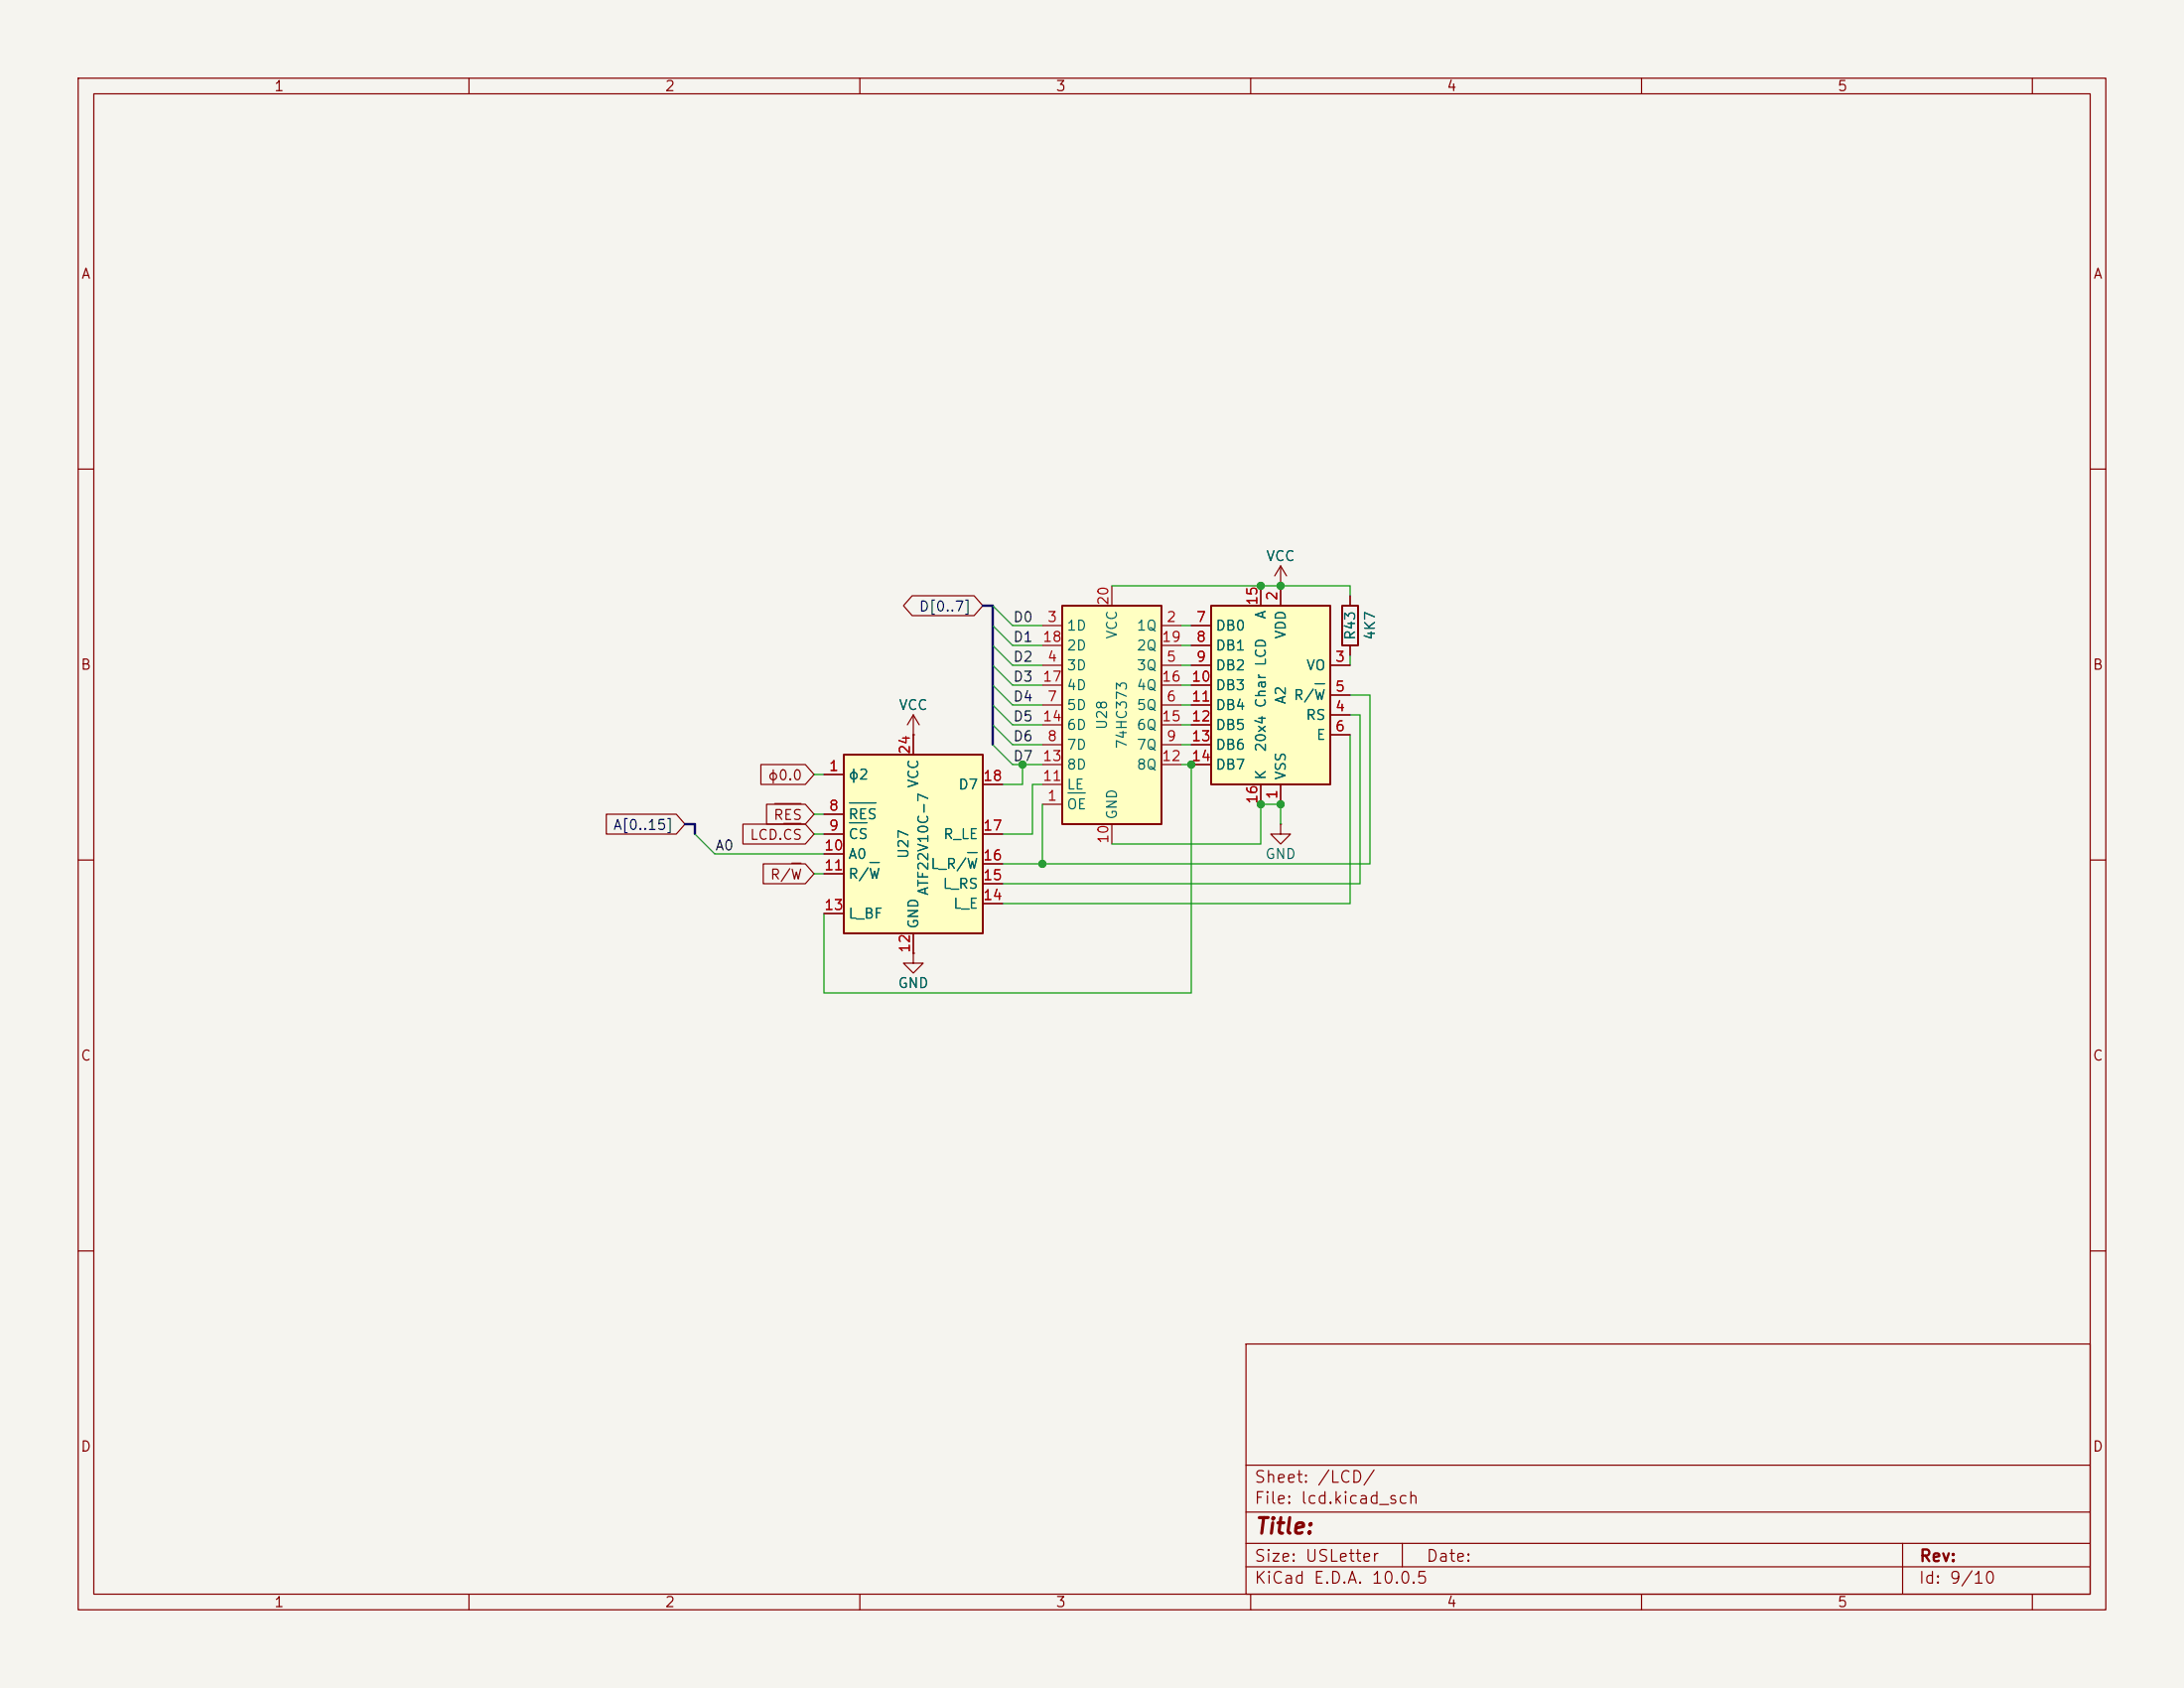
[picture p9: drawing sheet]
(kicad_sch
 (version 20260306)
 (generator "eeschema")
 (generator_version "10.0")
 (paper "USLetter")
 (lib_symbols
  (symbol "74xx:74HC373" (exclude_from_sim no) (in_bom yes) (on_board yes)
   (in_pos_files yes)
   (duplicate_pin_numbers_are_jumpers no)
   (property "Reference" "U28" (at -1.27 0 90) (show_name no) (do_not_autoplace no) (effects (font (size 1.27 1.27))))
   (property "Value" "74HC373" (at 1.27 0 90) (show_name no) (do_not_autoplace no) (effects (font (size 1.27 1.27))))
   (property "Footprint" "" (at 0 0 0) (show_name no) (do_not_autoplace no) (hide yes) (effects (font (size 1.27 1.27))))
   (property "Datasheet" "https://www.ti.com/lit/ds/symlink/cd54hc373.pdf" (at 0 0 0) (show_name no) (do_not_autoplace no) (hide yes) (effects (font (size 1.27 1.27))))
   (property "Description" "8-bit Latch, 3-state outputs" (at 0 0 0) (show_name no) (do_not_autoplace no) (hide yes) (effects (font (size 1.27 1.27))))
   (symbol "74HC373_1_0"
    (pin input line (at -8.89 -11.43 0) (length 2.54) (name "~{OE}" (effects (font (size 1.27 1.27)))) (number "1" (effects (font (size 1.27 1.27)))))
    (pin tri_state line (at 8.89 11.43 180) (length 2.54) (name "1Q" (effects (font (size 1.27 1.27)))) (number "2" (effects (font (size 1.27 1.27)))))
    (pin input line (at -8.89 11.43 0) (length 2.54) (name "1D" (effects (font (size 1.27 1.27)))) (number "3" (effects (font (size 1.27 1.27)))))
    (pin input line (at -8.89 6.35 0) (length 2.54) (name "3D" (effects (font (size 1.27 1.27)))) (number "4" (effects (font (size 1.27 1.27)))))
    (pin tri_state line (at 8.89 6.35 180) (length 2.54) (name "3Q" (effects (font (size 1.27 1.27)))) (number "5" (effects (font (size 1.27 1.27)))))
    (pin tri_state line (at 8.89 1.27 180) (length 2.54) (name "5Q" (effects (font (size 1.27 1.27)))) (number "6" (effects (font (size 1.27 1.27)))))
    (pin input line (at -8.89 1.27 0) (length 2.54) (name "5D" (effects (font (size 1.27 1.27)))) (number "7" (effects (font (size 1.27 1.27)))))
    (pin input line (at -8.89 -3.81 0) (length 2.54) (name "7D" (effects (font (size 1.27 1.27)))) (number "8" (effects (font (size 1.27 1.27)))))
    (pin tri_state line (at 8.89 -3.81 180) (length 2.54) (name "7Q" (effects (font (size 1.27 1.27)))) (number "9" (effects (font (size 1.27 1.27)))))
    (pin power_in line (at 0 -16.51 90) (length 2.54) (name "GND" (effects (font (size 1.27 1.27)))) (number "10" (effects (font (size 1.27 1.27)))))
    (pin input line (at -8.89 -8.89 0) (length 2.54) (name "LE" (effects (font (size 1.27 1.27)))) (number "11" (effects (font (size 1.27 1.27)))))
    (pin tri_state line (at 8.89 -6.35 180) (length 2.54) (name "8Q" (effects (font (size 1.27 1.27)))) (number "12" (effects (font (size 1.27 1.27)))))
    (pin input line (at -8.89 -6.35 0) (length 2.54) (name "8D" (effects (font (size 1.27 1.27)))) (number "13" (effects (font (size 1.27 1.27)))))
    (pin input line (at -8.89 -1.27 0) (length 2.54) (name "6D" (effects (font (size 1.27 1.27)))) (number "14" (effects (font (size 1.27 1.27)))))
    (pin tri_state line (at 8.89 -1.27 180) (length 2.54) (name "6Q" (effects (font (size 1.27 1.27)))) (number "15" (effects (font (size 1.27 1.27)))))
    (pin tri_state line (at 8.89 3.81 180) (length 2.54) (name "4Q" (effects (font (size 1.27 1.27)))) (number "16" (effects (font (size 1.27 1.27)))))
    (pin input line (at -8.89 3.81 0) (length 2.54) (name "4D" (effects (font (size 1.27 1.27)))) (number "17" (effects (font (size 1.27 1.27)))))
    (pin input line (at -8.89 8.89 0) (length 2.54) (name "2D" (effects (font (size 1.27 1.27)))) (number "18" (effects (font (size 1.27 1.27)))))
    (pin tri_state line (at 8.89 8.89 180) (length 2.54) (name "2Q" (effects (font (size 1.27 1.27)))) (number "19" (effects (font (size 1.27 1.27)))))
    (pin power_in line (at 0 16.51 270) (length 2.54) (name "VCC" (effects (font (size 1.27 1.27)))) (number "20" (effects (font (size 1.27 1.27))))))
   (symbol "74HC373_1_1"
    (rectangle (start -6.35 13.97) (end 6.35 -13.97) (stroke (width 0.254) (type default)) (fill (type background))))
   (embedded_fonts no))
  (symbol "Device:R"
   (pin_numbers (hide yes))
   (pin_names
    (offset 0)) (exclude_from_sim no) (in_bom yes) (on_board yes)
   (in_pos_files yes)
   (duplicate_pin_numbers_are_jumpers no)
   (property "Reference" "R" (at 2.032 0 90) (show_name no) (do_not_autoplace no) (effects (font (size 1.27 1.27))))
   (property "Value" "R" (at 0 0 90) (show_name no) (do_not_autoplace no) (effects (font (size 1.27 1.27))))
   (property "Footprint" "" (at -1.778 0 90) (show_name no) (do_not_autoplace no) (hide yes) (effects (font (size 1.27 1.27))))
   (property "Datasheet" "" (at 0 0 0) (show_name no) (do_not_autoplace no) (hide yes) (effects (font (size 1.27 1.27))))
   (property "Description" "Resistor" (at 0 0 0) (show_name no) (do_not_autoplace no) (hide yes) (effects (font (size 1.27 1.27))))
   (symbol "R_0_1"
    (rectangle (start -1.016 -2.54) (end 1.016 2.54) (stroke (width 0.254) (type default)) (fill (type none))))
   (symbol "R_1_1"
    (pin passive line (at 0 3.81 270) (length 1.27) (name "" (effects (font (size 1.27 1.27)))) (number "1" (effects (font (size 1.27 1.27)))))
    (pin passive line (at 0 -3.81 90) (length 1.27) (name "" (effects (font (size 1.27 1.27)))) (number "2" (effects (font (size 1.27 1.27))))))
   (embedded_fonts no))
  (symbol "Display_Character:NHD-0420H1Z" (exclude_from_sim no) (in_bom yes) (on_board yes)
   (in_pos_files yes)
   (duplicate_pin_numbers_are_jumpers no)
   (property "Reference" "A3" (at -1.27 0 90) (show_name no) (do_not_autoplace no) (effects (font (size 1.27 1.27))))
   (property "Value" "20x4 Char LCD" (at 1.27 0 90) (show_name no) (do_not_autoplace no) (effects (font (size 1.27 1.27))))
   (property "Footprint" "Display:NHD-0420H1Z" (at 0 -22.86 0) (show_name no) (do_not_autoplace no) (hide yes) (effects (font (size 1.27 1.27))))
   (property "Datasheet" "http://www.newhavendisplay.com/specs/NHD-0420H1Z-FSW-GBW-33V3.pdf" (at 2.54 -2.54 0) (show_name no) (do_not_autoplace no) (hide yes) (effects (font (size 1.27 1.27))))
   (property "Description" "LCD 20x4 Alphanumeric 16pin Blue/White/Green Backlight, 8bit parallel, 3.3V VDD" (at 0 0 0) (show_name no) (do_not_autoplace no) (hide yes) (effects (font (size 1.27 1.27))))
   (symbol "NHD-0420H1Z_0_1"
    (rectangle (start -7.62 11.43) (end 7.62 -11.43) (stroke (width 0.254) (type default)) (fill (type background))))
   (symbol "NHD-0420H1Z_1_1"
    (pin power_in line (at -1.27 -13.97 90) (length 2.54) (name "VSS" (effects (font (size 1.27 1.27)))) (number "1" (effects (font (size 1.27 1.27)))))
    (pin power_in line (at -1.27 13.97 270) (length 2.54) (name "VDD" (effects (font (size 1.27 1.27)))) (number "2" (effects (font (size 1.27 1.27)))))
    (pin passive line (at -10.16 3.81 0) (length 2.54) (name "VO" (effects (font (size 1.27 1.27)))) (number "3" (effects (font (size 1.27 1.27)))))
    (pin input line (at -10.16 -2.54 0) (length 2.54) (name "RS" (effects (font (size 1.27 1.27)))) (number "4" (effects (font (size 1.27 1.27)))))
    (pin input line (at -10.16 0 0) (length 2.54) (name "R/~{W}" (effects (font (size 1.27 1.27)))) (number "5" (effects (font (size 1.27 1.27)))))
    (pin input line (at -10.16 -5.08 0) (length 2.54) (name "E" (effects (font (size 1.27 1.27)))) (number "6" (effects (font (size 1.27 1.27)))))
    (pin bidirectional line (at 10.16 8.89 180) (length 2.54) (name "DB0" (effects (font (size 1.27 1.27)))) (number "7" (effects (font (size 1.27 1.27)))))
    (pin bidirectional line (at 10.16 6.35 180) (length 2.54) (name "DB1" (effects (font (size 1.27 1.27)))) (number "8" (effects (font (size 1.27 1.27)))))
    (pin bidirectional line (at 10.16 3.81 180) (length 2.54) (name "DB2" (effects (font (size 1.27 1.27)))) (number "9" (effects (font (size 1.27 1.27)))))
    (pin bidirectional line (at 10.16 1.27 180) (length 2.54) (name "DB3" (effects (font (size 1.27 1.27)))) (number "10" (effects (font (size 1.27 1.27)))))
    (pin bidirectional line (at 10.16 -1.27 180) (length 2.54) (name "DB4" (effects (font (size 1.27 1.27)))) (number "11" (effects (font (size 1.27 1.27)))))
    (pin bidirectional line (at 10.16 -3.81 180) (length 2.54) (name "DB5" (effects (font (size 1.27 1.27)))) (number "12" (effects (font (size 1.27 1.27)))))
    (pin bidirectional line (at 10.16 -6.35 180) (length 2.54) (name "DB6" (effects (font (size 1.27 1.27)))) (number "13" (effects (font (size 1.27 1.27)))))
    (pin bidirectional line (at 10.16 -8.89 180) (length 2.54) (name "DB7" (effects (font (size 1.27 1.27)))) (number "14" (effects (font (size 1.27 1.27)))))
    (pin power_in line (at 1.27 13.97 270) (length 2.54) (name "A" (effects (font (size 1.27 1.27)))) (number "15" (effects (font (size 1.27 1.27)))))
    (pin power_in line (at 1.27 -13.97 90) (length 2.54) (name "K" (effects (font (size 1.27 1.27)))) (number "16" (effects (font (size 1.27 1.27))))))
   (embedded_fonts no))
  (symbol "Logic_Programmable:PEEL22CV10AP" (exclude_from_sim no) (in_bom yes) (on_board yes)
   (in_pos_files yes)
   (duplicate_pin_numbers_are_jumpers no)
   (property "Reference" "U27" (at -1.27 0 90) (show_name no) (do_not_autoplace no) (effects (font (size 1.27 1.27))))
   (property "Value" "ATF22V10C-7" (at 1.27 0 90) (show_name no) (do_not_autoplace no) (effects (font (size 1.27 1.27))))
   (property "Footprint" "Package_DIP:DIP-24_W7.62mm" (at 0 0 0) (show_name no) (do_not_autoplace no) (hide yes) (effects (font (size 1.27 1.27))))
   (property "Datasheet" "https://ww1.microchip.com/downloads/en/DeviceDoc/doc0735.pdf" (at 0 0 0) (show_name no) (do_not_autoplace no) (hide yes) (effects (font (size 1.27 1.27))))
   (property "Description" "Atmel High-performance Electrically Erasable Programmable Logic Device" (at 0 0 0) (show_name no) (do_not_autoplace no) (hide yes) (effects (font (size 1.27 1.27))))
   (symbol "PEEL22CV10AP_1_0"
    (pin power_in line (at 0 -13.97 90) (length 2.54) (name "GND" (effects (font (size 1.27 1.27)))) (number "12" (effects (font (size 1.27 1.27)))))
    (pin power_in line (at 0 13.97 270) (length 2.54) (name "VCC" (effects (font (size 1.27 1.27)))) (number "24" (effects (font (size 1.27 1.27))))))
   (symbol "PEEL22CV10AP_1_1"
    (rectangle (start -8.89 11.43) (end 8.89 -11.43) (stroke (width 0.254) (type default)) (fill (type background)))
    (pin input line (at -11.43 8.89 0) (length 2.54) (name "ϕ2" (effects (font (size 1.27 1.27)))) (number "1" (effects (font (size 1.27 1.27)))))
    (pin no_connect line (at -11.43 6.35 0) (length 2.54) (hide yes) (name "" (effects (font (size 1.27 1.27)))) (number "2" (effects (font (size 1.27 1.27)))))
    (pin no_connect line (at -11.43 -15.24 0) (length 2.54) (hide yes) (name "NC3" (effects (font (size 1.27 1.27)))) (number "3" (effects (font (size 1.27 1.27)))))
    (pin no_connect line (at -11.43 -17.78 0) (length 2.54) (hide yes) (name "NC4" (effects (font (size 1.27 1.27)))) (number "4" (effects (font (size 1.27 1.27)))))
    (pin no_connect line (at -11.43 -20.32 0) (length 2.54) (hide yes) (name "NC5" (effects (font (size 1.27 1.27)))) (number "5" (effects (font (size 1.27 1.27)))))
    (pin no_connect line (at -11.43 -22.86 0) (length 2.54) (hide yes) (name "NC6" (effects (font (size 1.27 1.27)))) (number "6" (effects (font (size 1.27 1.27)))))
    (pin no_connect line (at -11.43 -12.7 0) (length 2.54) (hide yes) (name "NC7" (effects (font (size 1.27 1.27)))) (number "7" (effects (font (size 1.27 1.27)))))
    (pin input line (at -11.43 3.81 0) (length 2.54) (name "~{RES}" (effects (font (size 1.27 1.27)))) (number "8" (effects (font (size 1.27 1.27)))))
    (pin input line (at -11.43 1.27 0) (length 2.54) (name "~{CS}" (effects (font (size 1.27 1.27)))) (number "9" (effects (font (size 1.27 1.27)))))
    (pin input line (at -11.43 -1.27 0) (length 2.54) (name "A0" (effects (font (size 1.27 1.27)))) (number "10" (effects (font (size 1.27 1.27)))))
    (pin input line (at -11.43 -3.81 0) (length 2.54) (name "R/~{W}" (effects (font (size 1.27 1.27)))) (number "11" (effects (font (size 1.27 1.27)))))
    (pin input line (at -11.43 -8.89 0) (length 2.54) (name "L_BF" (effects (font (size 1.27 1.27)))) (number "13" (effects (font (size 1.27 1.27)))))
    (pin output line (at 11.43 -7.62 180) (length 2.54) (name "L_E" (effects (font (size 1.27 1.27)))) (number "14" (effects (font (size 1.27 1.27)))))
    (pin output line (at 11.43 -5.08 180) (length 2.54) (name "L_RS" (effects (font (size 1.27 1.27)))) (number "15" (effects (font (size 1.27 1.27)))))
    (pin output line (at 11.43 -2.54 180) (length 2.54) (name "L_R/~{W}" (effects (font (size 1.27 1.27)))) (number "16" (effects (font (size 1.27 1.27)))))
    (pin output line (at 11.43 1.27 180) (length 2.54) (name "R_LE" (effects (font (size 1.27 1.27)))) (number "17" (effects (font (size 1.27 1.27)))))
    (pin tri_state line (at 11.43 7.62 180) (length 2.54) (name "D7" (effects (font (size 1.27 1.27)))) (number "18" (effects (font (size 1.27 1.27)))))
    (pin no_connect line (at 11.43 -20.32 180) (length 2.54) (hide yes) (name "IO19" (effects (font (size 1.27 1.27)))) (number "19" (effects (font (size 1.27 1.27)))))
    (pin no_connect line (at 11.43 -22.86 180) (length 2.54) (hide yes) (name "IO18" (effects (font (size 1.27 1.27)))) (number "20" (effects (font (size 1.27 1.27)))))
    (pin no_connect line (at 11.43 -15.24 180) (length 2.54) (hide yes) (name "IO21" (effects (font (size 1.27 1.27)))) (number "21" (effects (font (size 1.27 1.27)))))
    (pin no_connect line (at 11.43 -12.7 180) (length 2.54) (hide yes) (name "IO22" (effects (font (size 1.27 1.27)))) (number "22" (effects (font (size 1.27 1.27)))))
    (pin no_connect line (at 11.43 -17.78 180) (length 2.54) (hide yes) (name "IO20" (effects (font (size 1.27 1.27)))) (number "23" (effects (font (size 1.27 1.27))))))
   (embedded_fonts no))
  (symbol "power:GND"
   (power global)
   (pin_numbers (hide yes))
   (pin_names
    (offset 0) (hide yes)) (exclude_from_sim no) (in_bom yes) (on_board yes)
   (in_pos_files yes)
   (duplicate_pin_numbers_are_jumpers no)
   (property "Reference" "#PWR" (at 0 -6.35 0) (show_name no) (do_not_autoplace no) (hide yes) (effects (font (size 1.27 1.27))))
   (property "Value" "GND" (at 0 -3.81 0) (show_name no) (do_not_autoplace no) (effects (font (size 1.27 1.27))))
   (property "Footprint" "" (at 0 0 0) (show_name no) (do_not_autoplace no) (hide yes) (effects (font (size 1.27 1.27))))
   (property "Datasheet" "" (at 0 0 0) (show_name no) (do_not_autoplace no) (hide yes) (effects (font (size 1.27 1.27))))
   (property "Description" "Power symbol creates a global label with name \"GND\" , ground" (at 0 0 0) (show_name no) (do_not_autoplace no) (hide yes) (effects (font (size 1.27 1.27))))
   (symbol "GND_0_1"
    (polyline (pts (xy 0 0) (xy 0 -1.27) (xy 1.27 -1.27) (xy 0 -2.54) (xy -1.27 -1.27) (xy 0 -1.27)) (stroke (width 0) (type default)) (fill (type none))))
   (symbol "GND_1_1"
    (pin power_in line (at 0 0 270) (length 0) (name "" (effects (font (size 1.27 1.27)))) (number "1" (effects (font (size 1.27 1.27))))))
   (embedded_fonts no))
  (symbol "power:VCC"
   (power global)
   (pin_numbers (hide yes))
   (pin_names
    (offset 0) (hide yes)) (exclude_from_sim no) (in_bom yes) (on_board yes)
   (in_pos_files yes)
   (duplicate_pin_numbers_are_jumpers no)
   (property "Reference" "#PWR" (at 0 -3.81 0) (show_name no) (do_not_autoplace no) (hide yes) (effects (font (size 1.27 1.27))))
   (property "Value" "VCC" (at 0 3.556 0) (show_name no) (do_not_autoplace no) (effects (font (size 1.27 1.27))))
   (property "Footprint" "" (at 0 0 0) (show_name no) (do_not_autoplace no) (hide yes) (effects (font (size 1.27 1.27))))
   (property "Datasheet" "" (at 0 0 0) (show_name no) (do_not_autoplace no) (hide yes) (effects (font (size 1.27 1.27))))
   (property "Description" "Power symbol creates a global label with name \"VCC\"" (at 0 0 0) (show_name no) (do_not_autoplace no) (hide yes) (effects (font (size 1.27 1.27))))
   (symbol "VCC_0_1"
    (polyline (pts (xy -0.762 1.27) (xy 0 2.54)) (stroke (width 0) (type default)) (fill (type none)))
    (polyline (pts (xy 0 2.54) (xy 0.762 1.27)) (stroke (width 0) (type default)) (fill (type none)))
    (polyline (pts (xy 0 0) (xy 0 2.54)) (stroke (width 0) (type default)) (fill (type none))))
   (symbol "VCC_1_1"
    (pin power_in line (at 0 0 90) (length 0) (name "" (effects (font (size 1.27 1.27)))) (number "1" (effects (font (size 1.27 1.27))))))
   (embedded_fonts no)))
 (junction
  (at 152.4 97.79)
  (diameter 0)
  (color 0 0 0 0))
 (junction
  (at 161.29 74.93)
  (diameter 0)
  (color 0 0 0 0))
 (junction
  (at 161.29 102.87)
  (diameter 0)
  (color 0 0 0 0))
 (junction
  (at 163.83 74.93)
  (diameter 0)
  (color 0 0 0 0))
 (junction
  (at 130.81 97.79)
  (diameter 0)
  (color 0 0 0 0))
 (junction
  (at 133.35 110.49)
  (diameter 0)
  (color 0 0 0 0))
 (junction
  (at 163.83 102.87)
  (diameter 0)
  (color 0 0 0 0))
 (bus_entry
  (at 88.9 106.68)
  (size 2.54 2.54)
  (stroke (width 0) (type default)))
 (bus_entry
  (at 127 90.17)
  (size 2.54 2.54)
  (stroke (width 0) (type default)))
 (bus_entry
  (at 127 92.71)
  (size 2.54 2.54)
  (stroke (width 0) (type default)))
 (bus_entry
  (at 127 95.25)
  (size 2.54 2.54)
  (stroke (width 0) (type default)))
 (bus_entry
  (at 127 77.47)
  (size 2.54 2.54)
  (stroke (width 0) (type default)))
 (bus_entry
  (at 127 85.09)
  (size 2.54 2.54)
  (stroke (width 0) (type default)))
 (bus_entry
  (at 127 87.63)
  (size 2.54 2.54)
  (stroke (width 0) (type default)))
 (bus_entry
  (at 127 82.55)
  (size 2.54 2.54)
  (stroke (width 0) (type default)))
 (bus_entry
  (at 127 80.01)
  (size 2.54 2.54)
  (stroke (width 0) (type default)))
 (wire
  (pts (xy 163.83 105.41) (xy 163.83 102.87))
  (stroke (width 0) (type default)))
 (wire
  (pts (xy 128.27 110.49) (xy 133.35 110.49))
  (stroke (width 0) (type default)))
 (wire
  (pts (xy 129.54 95.25) (xy 133.35 95.25))
  (stroke (width 0) (type default)))
 (wire
  (pts (xy 175.26 88.9) (xy 175.26 110.49))
  (stroke (width 0) (type default)))
 (wire
  (pts (xy 129.54 82.55) (xy 133.35 82.55))
  (stroke (width 0) (type default)))
 (bus
  (pts (xy 88.9 105.41) (xy 88.9 106.68))
  (stroke (width 0) (type default)))
 (wire
  (pts (xy 142.24 74.93) (xy 161.29 74.93))
  (stroke (width 0) (type default)))
 (wire
  (pts (xy 105.41 127) (xy 152.4 127))
  (stroke (width 0) (type default)))
 (wire
  (pts (xy 91.44 109.22) (xy 105.41 109.22))
  (stroke (width 0) (type default)))
 (wire
  (pts (xy 172.72 76.2) (xy 172.72 74.93))
  (stroke (width 0) (type default)))
 (wire
  (pts (xy 172.72 74.93) (xy 163.83 74.93))
  (stroke (width 0) (type default)))
 (wire
  (pts (xy 151.13 82.55) (xy 152.4 82.55))
  (stroke (width 0) (type default)))
 (wire
  (pts (xy 151.13 80.01) (xy 152.4 80.01))
  (stroke (width 0) (type default)))
 (wire
  (pts (xy 172.72 91.44) (xy 173.99 91.44))
  (stroke (width 0) (type default)))
 (wire
  (pts (xy 142.24 107.95) (xy 161.29 107.95))
  (stroke (width 0) (type default)))
 (bus
  (pts (xy 127 77.47) (xy 127 95.25))
  (stroke (width 0) (type default)))
 (wire
  (pts (xy 128.27 100.33) (xy 130.81 100.33))
  (stroke (width 0) (type default)))
 (wire
  (pts (xy 128.27 106.68) (xy 132.08 106.68))
  (stroke (width 0) (type default)))
 (bus
  (pts (xy 125.73 77.47) (xy 127 77.47))
  (stroke (width 0) (type default)))
 (wire
  (pts (xy 104.14 111.76) (xy 105.41 111.76))
  (stroke (width 0) (type default)))
 (wire
  (pts (xy 129.54 97.79) (xy 130.81 97.79))
  (stroke (width 0) (type default)))
 (wire
  (pts (xy 133.35 110.49) (xy 175.26 110.49))
  (stroke (width 0) (type default)))
 (wire
  (pts (xy 130.81 97.79) (xy 133.35 97.79))
  (stroke (width 0) (type default)))
 (wire
  (pts (xy 129.54 80.01) (xy 133.35 80.01))
  (stroke (width 0) (type default)))
 (wire
  (pts (xy 172.72 88.9) (xy 175.26 88.9))
  (stroke (width 0) (type default)))
 (wire
  (pts (xy 104.14 104.14) (xy 105.41 104.14))
  (stroke (width 0) (type default)))
 (wire
  (pts (xy 161.29 107.95) (xy 161.29 102.87))
  (stroke (width 0) (type default)))
 (wire
  (pts (xy 151.13 90.17) (xy 152.4 90.17))
  (stroke (width 0) (type default)))
 (bus
  (pts (xy 87.63 105.41) (xy 88.9 105.41))
  (stroke (width 0) (type default)))
 (wire
  (pts (xy 151.13 85.09) (xy 152.4 85.09))
  (stroke (width 0) (type default)))
 (wire
  (pts (xy 105.41 127) (xy 105.41 116.84))
  (stroke (width 0) (type default)))
 (wire
  (pts (xy 151.13 97.79) (xy 152.4 97.79))
  (stroke (width 0) (type default)))
 (wire
  (pts (xy 104.14 99.06) (xy 105.41 99.06))
  (stroke (width 0) (type default)))
 (wire
  (pts (xy 133.35 100.33) (xy 132.08 100.33))
  (stroke (width 0) (type default)))
 (wire
  (pts (xy 151.13 87.63) (xy 152.4 87.63))
  (stroke (width 0) (type default)))
 (wire
  (pts (xy 104.14 106.68) (xy 105.41 106.68))
  (stroke (width 0) (type default)))
 (wire
  (pts (xy 172.72 93.98) (xy 172.72 115.57))
  (stroke (width 0) (type default)))
 (wire
  (pts (xy 161.29 74.93) (xy 163.83 74.93))
  (stroke (width 0) (type default)))
 (wire
  (pts (xy 161.29 102.87) (xy 163.83 102.87))
  (stroke (width 0) (type default)))
 (wire
  (pts (xy 172.72 83.82) (xy 172.72 85.09))
  (stroke (width 0) (type default)))
 (wire
  (pts (xy 151.13 95.25) (xy 152.4 95.25))
  (stroke (width 0) (type default)))
 (wire
  (pts (xy 152.4 97.79) (xy 152.4 127))
  (stroke (width 0) (type default)))
 (wire
  (pts (xy 128.27 115.57) (xy 172.72 115.57))
  (stroke (width 0) (type default)))
 (wire
  (pts (xy 129.54 90.17) (xy 133.35 90.17))
  (stroke (width 0) (type default)))
 (wire
  (pts (xy 133.35 102.87) (xy 133.35 110.49))
  (stroke (width 0) (type default)))
 (wire
  (pts (xy 128.27 113.03) (xy 173.99 113.03))
  (stroke (width 0) (type default)))
 (wire
  (pts (xy 129.54 87.63) (xy 133.35 87.63))
  (stroke (width 0) (type default)))
 (wire
  (pts (xy 132.08 100.33) (xy 132.08 106.68))
  (stroke (width 0) (type default)))
 (wire
  (pts (xy 173.99 91.44) (xy 173.99 113.03))
  (stroke (width 0) (type default)))
 (wire
  (pts (xy 129.54 92.71) (xy 133.35 92.71))
  (stroke (width 0) (type default)))
 (wire
  (pts (xy 129.54 85.09) (xy 133.35 85.09))
  (stroke (width 0) (type default)))
 (wire
  (pts (xy 151.13 92.71) (xy 152.4 92.71))
  (stroke (width 0) (type default)))
 (wire
  (pts (xy 130.81 100.33) (xy 130.81 97.79))
  (stroke (width 0) (type default)))
 (label "D0"
  (at 129.54 80.01 0)
  (effects (font (size 1.27 1.27)) (justify left bottom)))
 (label "D2"
  (at 129.54 85.09 0)
  (effects (font (size 1.27 1.27)) (justify left bottom)))
 (label "D7"
  (at 129.54 97.79 0)
  (effects (font (size 1.27 1.27)) (justify left bottom)))
 (label "D5"
  (at 129.54 92.71 0)
  (effects (font (size 1.27 1.27)) (justify left bottom)))
 (label "D1"
  (at 129.54 82.55 0)
  (effects (font (size 1.27 1.27)) (justify left bottom)))
 (label "A0"
  (at 91.44 109.22 0)
  (effects (font (size 1.27 1.27)) (justify left bottom)))
 (label "D3"
  (at 129.54 87.63 0)
  (effects (font (size 1.27 1.27)) (justify left bottom)))
 (label "D6"
  (at 129.54 95.25 0)
  (effects (font (size 1.27 1.27)) (justify left bottom)))
 (label "D4"
  (at 129.54 90.17 0)
  (effects (font (size 1.27 1.27)) (justify left bottom)))
 (global_label "R{slash}~{W}"
  (shape input)
  (at 104.14 111.76 180)
  (fields_autoplaced yes)
  (effects (font (size 1.27 1.27)) (justify right))
  (property "Intersheetrefs" "${INTERSHEET_REFS}" (at 97.1029 111.76 0) (hide yes) (show_name no) (do_not_autoplace no) (effects (font (size 1.27 1.27)) (justify right))))
 (global_label "D[0..7]"
  (shape bidirectional)
  (at 125.73 77.47 180)
  (fields_autoplaced yes)
  (effects (font (size 1.27 1.27)) (justify right))
  (property "Intersheetrefs" "${INTERSHEET_REFS}" (at 115.0415 77.47 0) (hide yes) (show_name no) (do_not_autoplace no) (effects (font (size 1.27 1.27)) (justify right))))
 (global_label "A[0..15]"
  (shape input)
  (at 87.63 105.41 180)
  (fields_autoplaced yes)
  (effects (font (size 1.27 1.27)) (justify right))
  (property "Intersheetrefs" "${INTERSHEET_REFS}" (at 77.0247 105.41 0) (hide yes) (show_name no) (do_not_autoplace no) (effects (font (size 1.27 1.27)) (justify right))))
 (global_label "ϕ0.0"
  (shape input)
  (at 104.14 99.06 180)
  (fields_autoplaced yes)
  (effects (font (size 1.27 1.27)) (justify right))
  (property "Intersheetrefs" "${INTERSHEET_REFS}" (at 96.8005 99.06 0) (hide yes) (show_name no) (do_not_autoplace no) (effects (font (size 1.27 1.27)) (justify right))))
 (global_label "LCD.~{CS}"
  (shape input)
  (at 104.14 106.68 180)
  (fields_autoplaced yes)
  (effects (font (size 1.27 1.27)) (justify right))
  (property "Intersheetrefs" "${INTERSHEET_REFS}" (at 94.5024 106.68 0) (hide yes) (show_name no) (do_not_autoplace no) (effects (font (size 1.27 1.27)) (justify right))))
 (global_label "~{RES}"
  (shape input)
  (at 104.14 104.14 180)
  (fields_autoplaced yes)
  (effects (font (size 1.27 1.27)) (justify right))
  (property "Intersheetrefs" "${INTERSHEET_REFS}" (at 97.5263 104.14 0) (hide yes) (show_name no) (do_not_autoplace no) (effects (font (size 1.27 1.27)) (justify right))))
 (symbol
  (lib_id "power:GND")
  (at 116.84 121.92 0)
  (unit 1)
  (body_style 1)
  (exclude_from_sim no)
  (in_bom yes)
  (on_board yes)
  (in_pos_files yes)
  (dnp no)
  (property "Reference" "#PWR067" (at 116.84 128.27 0) (hide yes) (show_name no) (do_not_autoplace no) (effects (font (size 1.27 1.27))))
  (property "Value" "GND" (at 116.84 125.73 0) (show_name no) (do_not_autoplace no) (effects (font (size 1.27 1.27))))
  (property "Footprint" "" (at 116.84 121.92 0) (hide yes) (show_name no) (do_not_autoplace no) (effects (font (size 1.27 1.27))))
  (property "Datasheet" "" (at 116.84 121.92 0) (hide yes) (show_name no) (do_not_autoplace no) (effects (font (size 1.27 1.27))))
  (property "Description" "Power symbol creates a global label with name \"GND\" , ground" (at 116.84 121.92 0) (hide yes) (show_name no) (do_not_autoplace no) (effects (font (size 1.27 1.27))))
  (pin "1"))
 (symbol
  (lib_id "Logic_Programmable:PEEL22CV10AP")
  (at 116.84 107.95 0)
  (unit 1)
  (body_style 1)
  (exclude_from_sim no)
  (in_bom yes)
  (on_board yes)
  (in_pos_files yes)
  (dnp no)
  (property "Reference" "U27" (at 115.57 107.95 90) (show_name no) (do_not_autoplace no) (effects (font (size 1.27 1.27))))
  (property "Value" "ATF22V10C-7" (at 118.11 107.95 90) (show_name no) (do_not_autoplace no) (effects (font (size 1.27 1.27))))
  (property "Footprint" "Package_DIP:DIP-24_W7.62mm" (at 116.84 107.95 0) (hide yes) (show_name no) (do_not_autoplace no) (effects (font (size 1.27 1.27))))
  (property "Datasheet" "https://ww1.microchip.com/downloads/en/DeviceDoc/doc0735.pdf" (at 116.84 107.95 0) (hide yes) (show_name no) (do_not_autoplace no) (effects (font (size 1.27 1.27))))
  (property "Description" "Atmel High-performance Electrically Erasable Programmable Logic Device" (at 116.84 107.95 0) (hide yes) (show_name no) (do_not_autoplace no) (effects (font (size 1.27 1.27))))
  (pin "4")
  (pin "21")
  (pin "11")
  (pin "1")
  (pin "2")
  (pin "5")
  (pin "9")
  (pin "10")
  (pin "6")
  (pin "19")
  (pin "8")
  (pin "24")
  (pin "15")
  (pin "16")
  (pin "7")
  (pin "22")
  (pin "13")
  (pin "18")
  (pin "23")
  (pin "14")
  (pin "12")
  (pin "17")
  (pin "20")
  (pin "3"))
 (symbol
  (lib_id "Device:R")
  (at 172.72 80.01 0)
  (unit 1)
  (body_style 1)
  (exclude_from_sim no)
  (in_bom yes)
  (on_board yes)
  (in_pos_files yes)
  (dnp no)
  (property "Reference" "R43" (at 172.72 80.01 90) (show_name no) (do_not_autoplace no) (effects (font (size 1.27 1.27))))
  (property "Value" "4K7" (at 175.26 80.01 90) (show_name no) (do_not_autoplace no) (effects (font (size 1.27 1.27))))
  (property "Footprint" "" (at 170.942 80.01 90) (hide yes) (show_name no) (do_not_autoplace no) (effects (font (size 1.27 1.27))))
  (property "Datasheet" "" (at 172.72 80.01 0) (hide yes) (show_name no) (do_not_autoplace no) (effects (font (size 1.27 1.27))))
  (property "Description" "Resistor" (at 172.72 80.01 0) (hide yes) (show_name no) (do_not_autoplace no) (effects (font (size 1.27 1.27))))
  (pin "2")
  (pin "1"))
 (symbol
  (lib_id "Display_Character:NHD-0420H1Z")
  (at 162.56 88.9 0)
  (mirror y)
  (unit 1)
  (body_style 1)
  (exclude_from_sim no)
  (in_bom yes)
  (on_board yes)
  (in_pos_files yes)
  (dnp no)
  (property "Reference" "A2" (at 163.83 88.9 90) (show_name no) (do_not_autoplace no) (effects (font (size 1.27 1.27))))
  (property "Value" "20x4 Char LCD" (at 161.29 88.9 90) (show_name no) (do_not_autoplace no) (effects (font (size 1.27 1.27))))
  (property "Footprint" "Display:NHD-0420H1Z" (at 162.56 111.76 0) (hide yes) (show_name no) (do_not_autoplace no) (effects (font (size 1.27 1.27))))
  (property "Datasheet" "http://www.newhavendisplay.com/specs/NHD-0420H1Z-FSW-GBW-33V3.pdf" (at 160.02 91.44 0) (hide yes) (show_name no) (do_not_autoplace no) (effects (font (size 1.27 1.27))))
  (property "Description" "LCD 20x4 Alphanumeric 16pin Blue/White/Green Backlight, 8bit parallel, 3.3V VDD" (at 162.56 88.9 0) (hide yes) (show_name no) (do_not_autoplace no) (effects (font (size 1.27 1.27))))
  (pin "4")
  (pin "10")
  (pin "16")
  (pin "3")
  (pin "7")
  (pin "12")
  (pin "11")
  (pin "9")
  (pin "8")
  (pin "15")
  (pin "5")
  (pin "1")
  (pin "2")
  (pin "14")
  (pin "13")
  (pin "6"))
 (symbol
  (lib_id "74xx:74HC373")
  (at 142.24 91.44 0)
  (unit 1)
  (body_style 1)
  (exclude_from_sim no)
  (in_bom yes)
  (on_board yes)
  (in_pos_files yes)
  (dnp no)
  (fields_autoplaced yes)
  (property "Reference" "U28" (at 140.97 91.44 90) (show_name no) (do_not_autoplace no) (effects (font (size 1.27 1.27))))
  (property "Value" "74HC373" (at 143.51 91.44 90) (show_name no) (do_not_autoplace no) (effects (font (size 1.27 1.27))))
  (property "Footprint" "" (at 142.24 91.44 0) (hide yes) (show_name no) (do_not_autoplace no) (effects (font (size 1.27 1.27))))
  (property "Datasheet" "https://www.ti.com/lit/ds/symlink/cd54hc373.pdf" (at 142.24 91.44 0) (hide yes) (show_name no) (do_not_autoplace no) (effects (font (size 1.27 1.27))))
  (property "Description" "8-bit Latch, 3-state outputs" (at 142.24 91.44 0) (hide yes) (show_name no) (do_not_autoplace no) (effects (font (size 1.27 1.27))))
  (pin "8")
  (pin "20")
  (pin "9")
  (pin "18")
  (pin "19")
  (pin "15")
  (pin "13")
  (pin "11")
  (pin "10")
  (pin "16")
  (pin "7")
  (pin "6")
  (pin "5")
  (pin "4")
  (pin "1")
  (pin "2")
  (pin "12")
  (pin "17")
  (pin "14")
  (pin "3"))
 (symbol
  (lib_id "power:GND")
  (at 163.83 105.41 0)
  (unit 1)
  (body_style 1)
  (exclude_from_sim no)
  (in_bom yes)
  (on_board yes)
  (in_pos_files yes)
  (dnp no)
  (property "Reference" "#PWR069" (at 163.83 111.76 0) (hide yes) (show_name no) (do_not_autoplace no) (effects (font (size 1.27 1.27))))
  (property "Value" "GND" (at 163.83 109.22 0) (show_name no) (do_not_autoplace no) (effects (font (size 1.27 1.27))))
  (property "Footprint" "" (at 163.83 105.41 0) (hide yes) (show_name no) (do_not_autoplace no) (effects (font (size 1.27 1.27))))
  (property "Datasheet" "" (at 163.83 105.41 0) (hide yes) (show_name no) (do_not_autoplace no) (effects (font (size 1.27 1.27))))
  (property "Description" "Power symbol creates a global label with name \"GND\" , ground" (at 163.83 105.41 0) (hide yes) (show_name no) (do_not_autoplace no) (effects (font (size 1.27 1.27))))
  (pin "1"))
 (symbol
  (lib_id "power:VCC")
  (at 163.83 74.93 0)
  (unit 1)
  (body_style 1)
  (exclude_from_sim no)
  (in_bom yes)
  (on_board yes)
  (in_pos_files yes)
  (dnp no)
  (property "Reference" "#PWR068" (at 163.83 78.74 0) (hide yes) (show_name no) (do_not_autoplace no) (effects (font (size 1.27 1.27))))
  (property "Value" "VCC" (at 163.83 71.12 0) (show_name no) (do_not_autoplace no) (effects (font (size 1.27 1.27))))
  (property "Footprint" "" (at 163.83 74.93 0) (hide yes) (show_name no) (do_not_autoplace no) (effects (font (size 1.27 1.27))))
  (property "Datasheet" "" (at 163.83 74.93 0) (hide yes) (show_name no) (do_not_autoplace no) (effects (font (size 1.27 1.27))))
  (property "Description" "Power symbol creates a global label with name \"VCC\"" (at 163.83 74.93 0) (hide yes) (show_name no) (do_not_autoplace no) (effects (font (size 1.27 1.27))))
  (pin "1"))
 (symbol
  (lib_id "power:VCC")
  (at 116.84 93.98 0)
  (unit 1)
  (body_style 1)
  (exclude_from_sim no)
  (in_bom yes)
  (on_board yes)
  (in_pos_files yes)
  (dnp no)
  (property "Reference" "#PWR066" (at 116.84 97.79 0) (hide yes) (show_name no) (do_not_autoplace no) (effects (font (size 1.27 1.27))))
  (property "Value" "VCC" (at 116.84 90.17 0) (show_name no) (do_not_autoplace no) (effects (font (size 1.27 1.27))))
  (property "Footprint" "" (at 116.84 93.98 0) (hide yes) (show_name no) (do_not_autoplace no) (effects (font (size 1.27 1.27))))
  (property "Datasheet" "" (at 116.84 93.98 0) (hide yes) (show_name no) (do_not_autoplace no) (effects (font (size 1.27 1.27))))
  (property "Description" "Power symbol creates a global label with name \"VCC\"" (at 116.84 93.98 0) (hide yes) (show_name no) (do_not_autoplace no) (effects (font (size 1.27 1.27))))
  (pin "1")))
